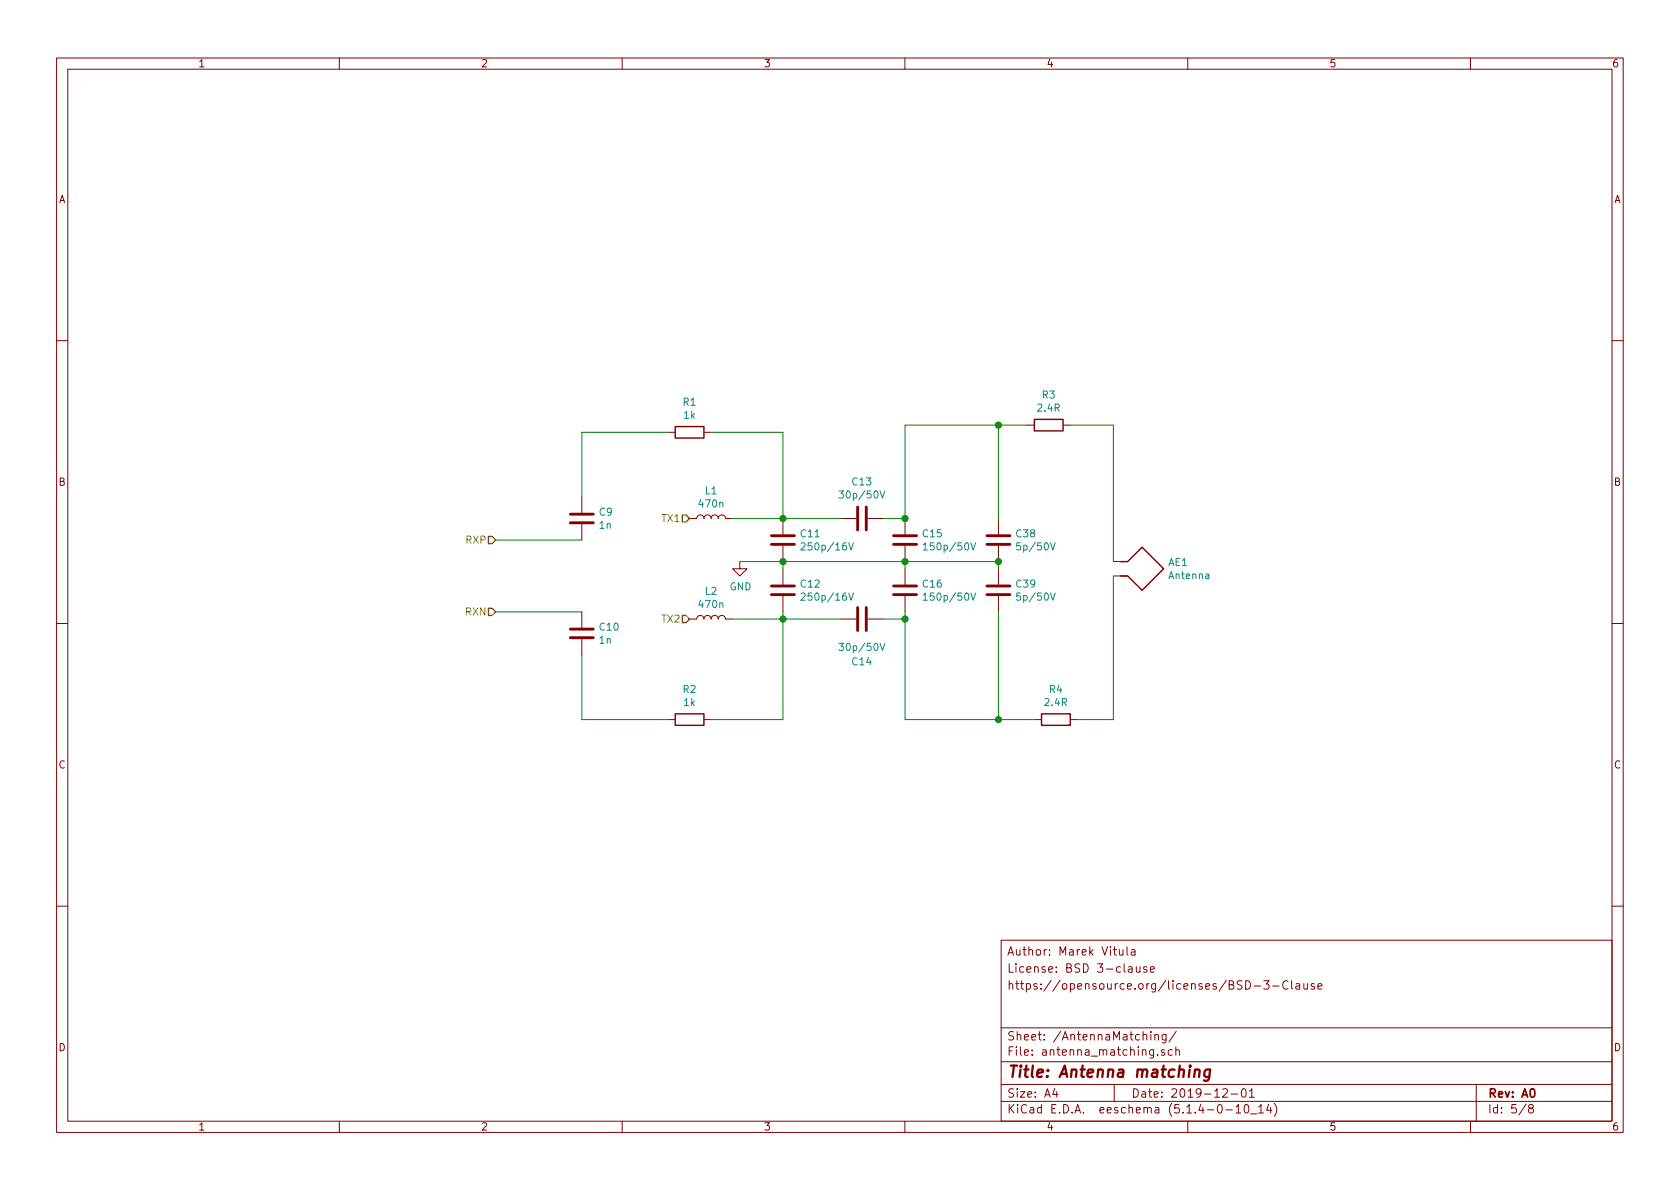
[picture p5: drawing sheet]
EESchema Schematic File Version 4
LIBS:smartlock-cache
EELAYER 30 0
EELAYER END
$Descr A4 11693 8268
encoding utf-8
Sheet 5 8
Title "Antenna matching"
Date "2019-12-01"
Rev "A0"
Comp ""
Comment1 ""
Comment2 "https://opensource.org/licenses/BSD-3-Clause"
Comment3 "License: BSD 3-clause"
Comment4 "Author: Marek Vitula"
$EndDescr
$Comp
L Device:C C?
U 1 1
P 4050 4400
AR Path="/5DBDA120" Ref="C?"  Part="1" 
AR Path="/5DBD3447/5DBDA120" Ref="C10"  Part="1" 
F 0 "C10" H 4165 4446 50  0000 L CNN
F 1 "1n" H 4165 4355 50  0000 L CNN
F 2 "Capacitor_SMD:C_0805_2012Metric" H 4088 4250 50  0001 C CNN
F 3 "~" H 4050 4400 50  0001 C CNN
F 4 "C0805C102J5GAC7210" H 4050 4400 50  0001 C CNN "manf#"
	1    4050 4400
	1    0    0    -1  
$EndComp
$Comp
L Device:C C?
U 1 1
P 6000 3600
AR Path="/5DBDA12C" Ref="C?"  Part="1" 
AR Path="/5DBD3447/5DBDA12C" Ref="C13"  Part="1" 
F 0 "C13" V 6252 3600 50  0000 C CNN
F 1 "30p/50V" V 6161 3600 50  0000 C CNN
F 2 "Capacitor_SMD:C_0805_2012Metric" H 6038 3450 50  0001 C CNN
F 3 "~" H 6000 3600 50  0001 C CNN
F 4 "08055A300GAT2A" V 6000 3600 50  0001 C CNN "manf#"
	1    6000 3600
	0    -1   -1   0   
$EndComp
$Comp
L Device:C C?
U 1 1
P 6000 4300
AR Path="/5DBDA132" Ref="C?"  Part="1" 
AR Path="/5DBD3447/5DBDA132" Ref="C14"  Part="1" 
F 0 "C14" V 5700 4300 50  0000 C CNN
F 1 "30p/50V" V 5800 4300 50  0000 C CNN
F 2 "Capacitor_SMD:C_0805_2012Metric" H 6038 4150 50  0001 C CNN
F 3 "~" H 6000 4300 50  0001 C CNN
F 4 "08055A300GAT2A" V 6000 4300 50  0001 C CNN "manf#"
	1    6000 4300
	0    -1   -1   0   
$EndComp
$Comp
L Device:C C?
U 1 1
P 5450 3750
AR Path="/5DBDA13E" Ref="C?"  Part="1" 
AR Path="/5DBD3447/5DBDA13E" Ref="C11"  Part="1" 
F 0 "C11" H 5565 3796 50  0000 L CNN
F 1 "250p/16V" H 5565 3705 50  0000 L CNN
F 2 "Capacitor_SMD:C_0805_2012Metric" H 5488 3600 50  0001 C CNN
F 3 "~" H 5450 3750 50  0001 C CNN
F 4 "08055A251JAT2A" H 5450 3750 50  0001 C CNN "manf#"
	1    5450 3750
	1    0    0    -1  
$EndComp
$Comp
L Device:C C?
U 1 1
P 5450 4100
AR Path="/5DBDA144" Ref="C?"  Part="1" 
AR Path="/5DBD3447/5DBDA144" Ref="C12"  Part="1" 
F 0 "C12" H 5565 4146 50  0000 L CNN
F 1 "250p/16V" H 5565 4055 50  0000 L CNN
F 2 "Capacitor_SMD:C_0805_2012Metric" H 5488 3950 50  0001 C CNN
F 3 "~" H 5450 4100 50  0001 C CNN
F 4 "08055A251JAT2A" H 5450 4100 50  0001 C CNN "manf#"
	1    5450 4100
	1    0    0    -1  
$EndComp
$Comp
L Device:L L?
U 1 1
P 4950 3600
AR Path="/5DBDA14A" Ref="L?"  Part="1" 
AR Path="/5DBD3447/5DBDA14A" Ref="L1"  Part="1" 
F 0 "L1" V 5140 3600 50  0000 C CNN
F 1 "470n" V 5049 3600 50  0000 C CNN
F 2 "Inductor_SMD:L_0805_2012Metric" H 4950 3600 50  0001 C CNN
F 3 "~" H 4950 3600 50  0001 C CNN
F 4 "LQW21HNR47J00L " V 4950 3600 50  0001 C CNN "manf#"
	1    4950 3600
	0    -1   -1   0   
$EndComp
$Comp
L Device:L L?
U 1 1
P 4950 4300
AR Path="/5DBDA150" Ref="L?"  Part="1" 
AR Path="/5DBD3447/5DBDA150" Ref="L2"  Part="1" 
F 0 "L2" V 5140 4300 50  0000 C CNN
F 1 "470n" V 5049 4300 50  0000 C CNN
F 2 "Inductor_SMD:L_0805_2012Metric" H 4950 4300 50  0001 C CNN
F 3 "~" H 4950 4300 50  0001 C CNN
F 4 "LQW21HNR47J00L " V 4950 4300 50  0001 C CNN "manf#"
	1    4950 4300
	0    -1   -1   0   
$EndComp
$Comp
L Device:R R?
U 1 1
P 4800 3000
AR Path="/5DBDA156" Ref="R?"  Part="1" 
AR Path="/5DBD3447/5DBDA156" Ref="R1"  Part="1" 
F 0 "R1" V 5007 3000 50  0000 C CNN
F 1 "1k" V 4916 3000 50  0000 C CNN
F 2 "Resistor_SMD:R_0805_2012Metric" V 4730 3000 50  0001 C CNN
F 3 "~" H 4800 3000 50  0001 C CNN
F 4 "RT0805FRE071KL" V 4800 3000 50  0001 C CNN "manf#"
	1    4800 3000
	0    -1   -1   0   
$EndComp
$Comp
L Device:R R?
U 1 1
P 4800 5000
AR Path="/5DBDA15C" Ref="R?"  Part="1" 
AR Path="/5DBD3447/5DBDA15C" Ref="R2"  Part="1" 
F 0 "R2" V 5007 5000 50  0000 C CNN
F 1 "1k" V 4916 5000 50  0000 C CNN
F 2 "Resistor_SMD:R_0805_2012Metric" V 4730 5000 50  0001 C CNN
F 3 "~" H 4800 5000 50  0001 C CNN
F 4 "RT0805FRE071KL" V 4800 5000 50  0001 C CNN "manf#"
	1    4800 5000
	0    -1   -1   0   
$EndComp
$Comp
L Device:R R?
U 1 1
P 7300 2950
AR Path="/5DBDA162" Ref="R?"  Part="1" 
AR Path="/5DBD3447/5DBDA162" Ref="R3"  Part="1" 
F 0 "R3" V 7507 2950 50  0000 C CNN
F 1 "2.4R" V 7416 2950 50  0000 C CNN
F 2 "Resistor_SMD:R_0805_2012Metric" V 7230 2950 50  0001 C CNN
F 3 "~" H 7300 2950 50  0001 C CNN
F 4 "ESR10EZPF2R40" V 7300 2950 50  0001 C CNN "manf#"
	1    7300 2950
	0    -1   -1   0   
$EndComp
$Comp
L Device:R R?
U 1 1
P 7350 5000
AR Path="/5DBDA168" Ref="R?"  Part="1" 
AR Path="/5DBD3447/5DBDA168" Ref="R4"  Part="1" 
F 0 "R4" V 7557 5000 50  0000 C CNN
F 1 "2.4R" V 7466 5000 50  0000 C CNN
F 2 "Resistor_SMD:R_0805_2012Metric" V 7280 5000 50  0001 C CNN
F 3 "~" H 7350 5000 50  0001 C CNN
F 4 "ESR10EZPF2R40" V 7350 5000 50  0001 C CNN "manf#"
	1    7350 5000
	0    -1   -1   0   
$EndComp
Wire Wire Line
	4050 4550 4050 5000
Wire Wire Line
	5450 4300 5450 4250
Wire Wire Line
	5100 4300 5450 4300
Wire Wire Line
	5100 3600 5450 3600
Wire Wire Line
	5450 3900 5450 3950
Connection ~ 5450 3600
Connection ~ 5450 4300
$Comp
L power:GND #PWR?
U 1 1
P 5150 3900
AR Path="/5DBDA17E" Ref="#PWR?"  Part="1" 
AR Path="/5DBD3447/5DBDA17E" Ref="#PWR017"  Part="1" 
F 0 "#PWR017" H 5150 3650 50  0001 C CNN
F 1 "GND" H 5155 3727 50  0000 C CNN
F 2 "" H 5150 3900 50  0001 C CNN
F 3 "" H 5150 3900 50  0001 C CNN
	1    5150 3900
	1    0    0    -1  
$EndComp
Wire Wire Line
	5150 3900 5450 3900
Connection ~ 5450 3900
Wire Wire Line
	5450 4300 5850 4300
Wire Wire Line
	5450 3600 5850 3600
$Comp
L Device:C C?
U 1 1
P 6300 3750
AR Path="/5DBDA188" Ref="C?"  Part="1" 
AR Path="/5DBD3447/5DBDA188" Ref="C15"  Part="1" 
F 0 "C15" H 6415 3796 50  0000 L CNN
F 1 "150p/50V" H 6415 3705 50  0000 L CNN
F 2 "Capacitor_SMD:C_0805_2012Metric" H 6338 3600 50  0001 C CNN
F 3 "~" H 6300 3750 50  0001 C CNN
F 4 "08055A151FAT2A" H 6300 3750 50  0001 C CNN "manf#"
	1    6300 3750
	1    0    0    -1  
$EndComp
$Comp
L Device:C C?
U 1 1
P 6300 4100
AR Path="/5DBDA18E" Ref="C?"  Part="1" 
AR Path="/5DBD3447/5DBDA18E" Ref="C16"  Part="1" 
F 0 "C16" H 6415 4146 50  0000 L CNN
F 1 "150p/50V" H 6415 4055 50  0000 L CNN
F 2 "Capacitor_SMD:C_0805_2012Metric" H 6338 3950 50  0001 C CNN
F 3 "~" H 6300 4100 50  0001 C CNN
F 4 "08055A151FAT2A" H 6300 4100 50  0001 C CNN "manf#"
	1    6300 4100
	1    0    0    -1  
$EndComp
Wire Wire Line
	6300 4300 6300 4250
Wire Wire Line
	6300 3900 6300 3950
Connection ~ 6300 3900
Wire Wire Line
	6300 3600 6150 3600
Wire Wire Line
	6300 4300 6150 4300
Connection ~ 6300 3600
Connection ~ 6300 4300
Wire Wire Line
	4950 3000 5450 3000
Wire Wire Line
	5450 3000 5450 3600
Wire Wire Line
	4950 5000 5450 5000
Wire Wire Line
	5450 5000 5450 4300
Wire Wire Line
	5450 3900 6300 3900
$Comp
L Device:Antenna_Loop AE?
U 1 1
P 7950 3900
AR Path="/5DBDA1A5" Ref="AE?"  Part="1" 
AR Path="/5DBD3447/5DBDA1A5" Ref="AE1"  Part="1" 
F 0 "AE1" V 7954 4080 50  0000 L CNN
F 1 "Antenna" V 8045 4080 50  0000 L CNN
F 2 "Antenna:nfc_40_75" H 7950 3900 50  0001 C CNN
F 3 "~" H 7950 3900 50  0001 C CNN
F 4 " 206764-0100" V 7950 3900 50  0001 C CNN "manf#"
	1    7950 3900
	0    1    1    0   
$EndComp
Wire Wire Line
	3450 4250 4050 4250
Text HLabel 3450 4250 0    50   Input ~ 0
RXN
Text HLabel 4800 3600 0    50   Input ~ 0
TX1
Text HLabel 4800 4300 0    50   Input ~ 0
TX2
Wire Wire Line
	4050 5000 4650 5000
Wire Wire Line
	4050 3000 4650 3000
Wire Wire Line
	4050 3000 4050 3450
Text HLabel 3450 3750 0    50   Input ~ 0
RXP
$Comp
L Device:C C?
U 1 1
P 4050 3600
AR Path="/5DBDA11A" Ref="C?"  Part="1" 
AR Path="/5DBD3447/5DBDA11A" Ref="C9"  Part="1" 
F 0 "C9" H 4165 3646 50  0000 L CNN
F 1 "1n" H 4165 3555 50  0000 L CNN
F 2 "Capacitor_SMD:C_0805_2012Metric" H 4088 3450 50  0001 C CNN
F 3 "~" H 4050 3600 50  0001 C CNN
F 4 "C0805C102J5GAC7210" H 4050 3600 50  0001 C CNN "manf#"
	1    4050 3600
	1    0    0    -1  
$EndComp
Wire Wire Line
	3450 3750 4050 3750
$Comp
L Device:C C?
U 1 1
P 6950 3750
AR Path="/5E06AA6B" Ref="C?"  Part="1" 
AR Path="/5DBD3447/5E06AA6B" Ref="C38"  Part="1" 
F 0 "C38" H 7065 3796 50  0000 L CNN
F 1 "5p/50V" H 7065 3705 50  0000 L CNN
F 2 "Capacitor_SMD:C_0805_2012Metric" H 6988 3600 50  0001 C CNN
F 3 "~" H 6950 3750 50  0001 C CNN
F 4 "08055A5R0CAT2A" H 6950 3750 50  0001 C CNN "manf#"
	1    6950 3750
	1    0    0    -1  
$EndComp
$Comp
L Device:C C?
U 1 1
P 6950 4100
AR Path="/5E06AF5C" Ref="C?"  Part="1" 
AR Path="/5DBD3447/5E06AF5C" Ref="C39"  Part="1" 
F 0 "C39" H 7065 4146 50  0000 L CNN
F 1 "5p/50V" H 7065 4055 50  0000 L CNN
F 2 "Capacitor_SMD:C_0805_2012Metric" H 6988 3950 50  0001 C CNN
F 3 "~" H 6950 4100 50  0001 C CNN
F 4 "08055A5R0CAT2A" H 6950 4100 50  0001 C CNN "manf#"
	1    6950 4100
	1    0    0    -1  
$EndComp
Wire Wire Line
	6300 3900 6950 3900
Wire Wire Line
	6950 3950 6950 3900
Connection ~ 6950 3900
Wire Wire Line
	7500 5000 7750 5000
Wire Wire Line
	7750 4000 7750 5000
Wire Wire Line
	7450 2950 7750 2950
Wire Wire Line
	7750 2950 7750 3900
Wire Wire Line
	6950 2950 6950 3600
Wire Wire Line
	6950 2950 7150 2950
Wire Wire Line
	6950 4250 6950 5000
Wire Wire Line
	6950 5000 7200 5000
Wire Wire Line
	6300 5000 6950 5000
Wire Wire Line
	6300 4300 6300 5000
Connection ~ 6950 5000
Wire Wire Line
	6300 2950 6950 2950
Wire Wire Line
	6300 2950 6300 3600
Connection ~ 6950 2950
$EndSCHEMATC
